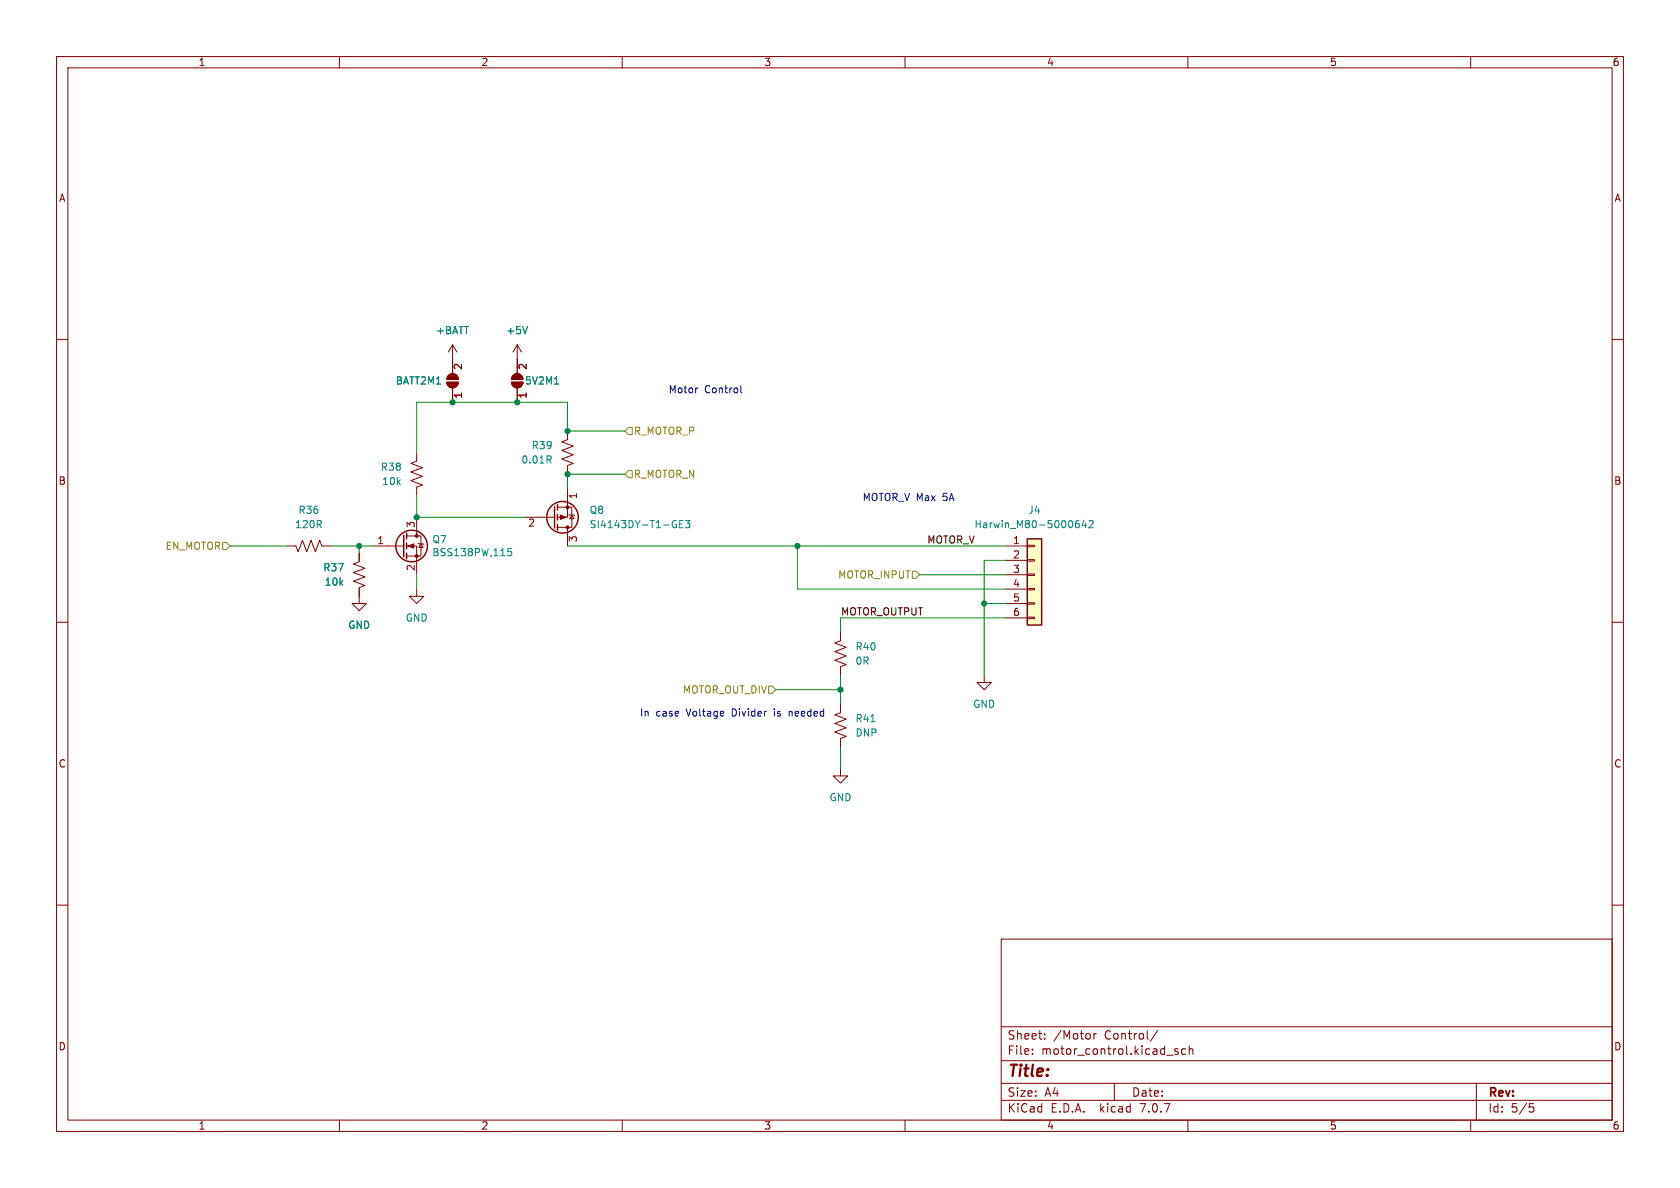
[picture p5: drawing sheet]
<svg xmlns="http://www.w3.org/2000/svg" width="297mm" height="210mm" viewBox="0 0 297 210" stroke-linecap="round" stroke-linejoin="round" font-family="sans-serif">
<g fill="none" stroke="#840000" stroke-width=".18">
<path d="M10 10h277v190h-277zM12 12h273v186h-273zM60 10v2M110 10v2M160 10v2M210 10v2M260 10v2M10 60h2M285 60h2M79 67.6h2a1.02 1.02 0 0 1-1 1 1.02 1.02 0 0 1-1-1zM79.3 66.3a1.02 1.02 0 0 1 1.1-.2 1.02 1.02 0 0 1 .6 1h-2zM80 61l-.8 1.2"/>
<path d="M80 61v5M80 68.6v2.5M80 61l.8 1.2M90.4 67.6h2.1a1.02 1.02 0 0 1-1.1 1 1.02 1.02 0 0 1-1-1zM90.7 66.3a1.02 1.02 0 0 1 1.1-.2 1.02 1.02 0 0 1 .7 1h-2.1zM91.4 61l-.7 1.2M91.4 61v5M91.4 68.6v2.5M91.4 61l.8 1.2M100.3 76.2v1.5l-1 .4 2 .8-2 .7 2 .8-2 .8 2 .7-1 .4v1.5M50.8 96.5h1.5l.4 1 .8-2 .7 2 .8-2 .8 2 .7-2 .4 1h1.5M63.5 97.8v1.5l-1 .4 2 .8-2 .7 2 .8-2 .7 2 .8-1 .4v2.8h-1.3l1.3 1.3 1.3-1.3h-1.3"/>
<path d="M66 96.5h5.4M71.9 96.5h1.8v5.1M71.9 94.7h2.5v3.6h-2.5M73.7 80v1.5l-1.1 .4 2.1 .8-2.1 .7 2.1 .8-2.1 .8 2.1 .7-1 .4v1.5M73.7 91.4v3.3M73.9 96l.1 .1h.8l.1 .2M74.4 96.1l.4 .7h-.8zM92.7 91.4h5.3M98.6 89.7h2.5v3.5h-2.5M100.3 86.4v5h-1.7M100.3 93.2v3.3M100.6 90.9l.1 .2h.8l.1 .1"/>
<path d="M101.1 91.1l.4 .6h-.8zM177.8 96.5h3.8M177.8 99.1h3.8M181.6 98.9h1.3v.3h-1.3zM181.6 96.4h1.3v.2h-1.3zM10 110h2M73.7 104.1v1.3h-1.3l1.3 1.3 1.2-1.3h-1.2M148.6 111.8v1.5l-1 .4 2 .7-2 .8 2 .8-2 .7 2 .8-1 .4v1.5M174 119.4v1.3h-1.3l1.3 1.2 1.3-1.2h-1.3M177.8 101.6h3.8M177.8 104.1h3.8M177.8 106.7h3.8"/>
<path d="M177.8 109.2h3.8M181.6 109.1h1.3v.2h-1.3zM181.6 106.6h1.3v.2h-1.3zM181.6 104h1.3v.3h-1.3zM181.6 101.5h1.3v.2h-1.3zM285 110h2M148.6 124.5v1.5l-1 .4 2 .7-2 .8 2 .8-2 .7 2 .8-1 .4v1.5M148.6 135.9v1.3h-1.3l1.3 1.2 1.3-1.2h-1.3M10 160h2M285 160h2M177 166h108v32h-108zM60 198v2"/>
<path d="M110 198v2M160 198v2M177 194.5h108M177 191.5h108M177 187.5h108M177 181.5h108M182.5 186.3v.1M182.5 185.5v.1M184.7 183.6v.1M184.7 182.8v.1M193.4 182.7v1M193.8 182.7l-.3 .1-.1 .2"/>
<path d="M197 191.5v3M204.7 182.1l-1.3 2M206.2 186.5h1.2M208.2 185.5l-.3-.1-.2 .2v.2l.5 .2v.3h-.5M209.6 185.5l-.4-.1-.3 .3v.4l.1 .2h.6M210 198v2M210.2 185.5l.3-.1 .3 .1 .1 .9M210.2 184.9v1.5M260 198v2M261 191.5v6.5M270.4 195.1h.7M270.5 195.7h.4l.3 .3-.2 .5-.5 .1"/>
</g>
<g fill="none" stroke="#008484" stroke-width=".18">
<path d="M93.3 57.7l-.5 1.3M98 67.9h.7M90.4 97h-.6l-.1 .6 .2-.1h.4l.2 .2-.1 .4-.2 .1-.5-.1M97 81.3l.4 .6M97.3 80.7l.1 .1-.1 .4M119.4 92.7h.2v.5M120.2 92.6h.4M120.8 92h-.6v1.3h.6M121.2 92h.8l-.5 .5 .4 .1v.6l-.2 .1-.5-.1M190.7 92l-.4 .1a.85 .85 0 0 0 0 1.2l.5-.1v-.5l-.2-.2-.4 .1-.1 .1M191.6 92l-.3 .9h.8M191.9 92.4v.9"/>
<path d="M192.5 92.1l.5-.1 .3 .4-.8 .9h.8M154 127.6h.7"/>
</g>
<path d="M181.6 95.3h2.5v15.2h-2.5z" fill="#ffffc2" stroke="#ffffc2" stroke-width=".18"/>
<g fill="none" stroke="#840000" stroke-width=".25">
<path d="M71.4 94.6v3.8M71.9 94.2v1.1M71.9 96v1M71.9 97.8v1M98 89.5v3.8M98.6 89.2v1M98.6 90.9v1M98.6 92.7v1M181.6 95.3h2.5v15.2h-2.5z"/>
<circle cx="72.8" cy="96.5" r="2.79"/>
<circle cx="99.4" cy="91.4" r="2.79"/>
</g>
<g fill="#840000" stroke="#840000" stroke-width=".18">
<path d="M99.1 91.1l1 .3-1 .4z"/>
<path d="M90.4 67.6h2.1a1.02 1.02 0 0 1-1.1 1 1.02 1.02 0 0 1-1-1z"/>
<path d="M90.7 66.3a1.02 1.02 0 0 1 1.1-.2 1.02 1.02 0 0 1 .7 1h-2.1z"/>
<path d="M72.1 96.5l1.1-.4v.8z"/>
<path d="M79 67.6h2a1.02 1.02 0 0 1-1 1 1.02 1.02 0 0 1-1-1z"/>
<path d="M79.3 66.3a1.02 1.02 0 0 1 1.1-.2 1.02 1.02 0 0 1 .6 1h-2z"/>
<circle cx="100.3" cy="89.7" r=".25"/>
<circle cx="100.3" cy="93.2" r=".25"/>
<circle cx="73.7" cy="98.3" r=".25"/>
<circle cx="73.7" cy="94.7" r=".25"/>
</g>
<path d="M111.1 75.6h.7v1.2h-.7l-.6-.6zM39.4 95.9h.6l.6 .6-.6 .7h-.6zM110.5 83.8l.6-.6h.7v1.3h-.7zM161.3 101h.6l.7 .6-.7 .6h-.6zM135.9 121.3h.6l.7 .6-.7 .7h-.6z" fill="none" stroke="#848400" stroke-width=".18"/>
<path d="M123.2 68.6h.2M131 68.2v1.1l.2 .1M139.5 125.7v.9M139.7 125.7l-.2 .2" fill="none" stroke="#0000c2" stroke-width=".18"/>
<g fill="none" stroke="#008400" stroke-width=".18">
<path d="M110.5 76.2h-10.2v-5.1h-26.6v8.9M40.6 96.5h10.2M58.4 96.5h7.6M63.5 96.5v1.3M73.7 87.6v3.8h19M100.3 96.5h77.5M110.5 83.8h-10.2v2.6M141 96.5v7.6h36.8M177.8 99.1h-3.8v20.3M73.7 101.6v2.5M148.6 119.4v5.1M162.6 101.6h15.2"/>
<path d="M174 106.7h3.8M177.8 109.2h-29.2v2.6M137.2 121.9h11.4M148.6 132.1v3.8"/>
</g>
<g fill="#008400" stroke="#008400" stroke-width=".18">
<circle cx="174" cy="106.7" r=".46"/>
<circle cx="141" cy="96.5" r=".46"/>
<circle cx="148.6" cy="121.9" r=".46"/>
<circle cx="73.7" cy="91.4" r=".46"/>
<circle cx="63.5" cy="96.5" r=".46"/>
<circle cx="100.3" cy="76.2" r=".46"/>
<circle cx="91.4" cy="71.1" r=".46"/>
<circle cx="100.3" cy="83.8" r=".46"/>
<circle cx="80" cy="71.1" r=".46"/>
</g>
<text font-size="2.8" fill="#840000" x="178" y="190.9">Title:</text>
<g font-size="2.1" fill="#840000">
<text x="178" y="184">Sheet:</text>
<text x="186.2" y="184">/Motor</text>
<text x="195.3" y="184">Control/</text>
<text x="178" y="186.7">File:</text>
<text x="184.1" y="186.7">motor_control.kicad_sch</text>
<text x="178" y="196.9">KiCad</text>
<text x="178" y="194.1">Size:</text>
<text x="184.7" y="194.1">A4</text>
<text x="185.7" y="196.9">E.D.A.</text>
<text x="194.6" y="196.9">kicad</text>
<text x="200" y="194.1">Date:</text>
<text x="201.8" y="196.9">7.0.7</text>
<text x="263" y="194.3">Rev:</text>
<text x="263" y="196.9">Id:</text>
<text x="267.1" y="196.9">5/5</text>
</g>
<g font-size="1.8" fill="#840000">
<text x="35" y="11.9">1</text>
<text x="85" y="11.9">2</text>
<text x="135" y="11.9">3</text>
<text x="185" y="11.9">4</text>
<text x="235" y="11.9">5</text>
<text x="285" y="11.9">6</text>
<text x="10.3" y="35.9">A</text>
<text x="285.3" y="35.9">A</text>
<text x="82" y="65.5" transform="rotate(-90 82 65.5)">2</text>
<text x="93.4" y="65.5" transform="rotate(-90 93.4 65.5)">2</text>
<text x="82" y="70.6" transform="rotate(-90 82 70.6)">1</text>
<text x="93.4" y="70.6" transform="rotate(-90 93.4 70.6)">1</text>
<text x="10.3" y="85.9">B</text>
<text x="102.3" y="88.3" transform="rotate(-90 102.3 88.3)">1</text>
<text x="285.3" y="85.9">B</text>
<text x="73.4" y="93.4" transform="rotate(-90 73.4 93.4)">3</text>
<text x="93.3" y="93.4">2</text>
<text x="102.3" y="96" transform="rotate(-90 102.3 96)">3</text>
<text x="66.6" y="96.3">1</text>
<text x="73.4" y="101" transform="rotate(-90 73.4 101)">2</text>
<text x="179" y="96.3">1</text>
<text x="179" y="98.8">2</text>
<text x="179" y="101.3">3</text>
<text x="179" y="103.9">4</text>
<text x="179" y="106.4">5</text>
<text x="179" y="109">6</text>
<text x="10.3" y="135.9">C</text>
<text x="285.3" y="135.9">C</text>
<text x="10.3" y="185.9">D</text>
<text x="285.3" y="185.9">D</text>
<text x="35" y="199.9">1</text>
<text x="85" y="199.9">2</text>
<text x="135" y="199.9">3</text>
<text x="185" y="199.9">4</text>
<text x="235" y="199.9">5</text>
<text x="285" y="199.9">6</text>
</g>
<g font-size="1.8" fill="#008484">
<text x="77" y="59.3">+BATT</text>
<text x="89.4" y="59.3">+5V</text>
<text x="69.9" y="68.2">BATT2M1</text>
<text x="92.7" y="68.2">5V2M1</text>
<text x="67.2" y="83.4">R38</text>
<text x="92.1" y="82.1">0.01R</text>
<text x="93.9" y="79.6">R39</text>
<text x="67.5" y="86">10k</text>
<text x="52.1" y="93.6">120R</text>
<text x="52.7" y="91">R36</text>
<text x="104.1" y="93.6">SI4143DY-T1-GE3</text>
<text x="104.1" y="91">Q8</text>
<text x="172.2" y="93.6">Harwin_M80-5000642</text>
<text x="181.7" y="91">J4</text>
<text x="57.1" y="101.2">R37</text>
<text x="76.3" y="96.2">Q7</text>
<text x="76.3" y="98.5">BSS138PW,115</text>
<text x="57.3" y="103.7">10k</text>
<text x="61.5" y="111.4">GND</text>
<text x="71.6" y="110.1">GND</text>
<text x="151.1" y="117.7">0R</text>
<text x="151.1" y="115.2">R40</text>
<text x="172" y="125.3">GND</text>
<text x="151.1" y="130.4">DNP</text>
<text x="151.1" y="127.9">R41</text>
<text x="146.6" y="141.8">GND</text>
</g>
<g font-size="1.8" fill="#0000c2">
<text x="118.1" y="69.6">Motor</text>
<text x="124.5" y="69.6">Control</text>
<text x="152.4" y="88.7">MOTOR_V Max</text>
<text x="166.8" y="88.7">5A</text>
<text x="113" y="126.8">In</text>
<text x="116" y="126.8">case</text>
<text x="121.5" y="126.8">Voltage</text>
<text x="129.7" y="126.8">Divider</text>
<text x="137.3" y="126.8">is</text>
<text x="140.1" y="126.8">needed</text>
</g>
<g font-size="1.8" fill="#848400">
<text x="112" y="77.1">R_MOTOR_P</text>
<text x="112" y="84.7">R_MOTOR_N</text>
<text x="29.2" y="97.4">EN_MOTOR</text>
<text x="148.1" y="102.5">MOTOR_INPUT</text>
<text x="120.6" y="122.8">MOTOR_OUT_DIV</text>
</g>
<g font-size="1.8">
<text x="163.8" y="96.2">MOTOR_V</text>
<text x="148.6" y="108.9">MOTOR_OUTPUT</text>
</g>
</svg>
